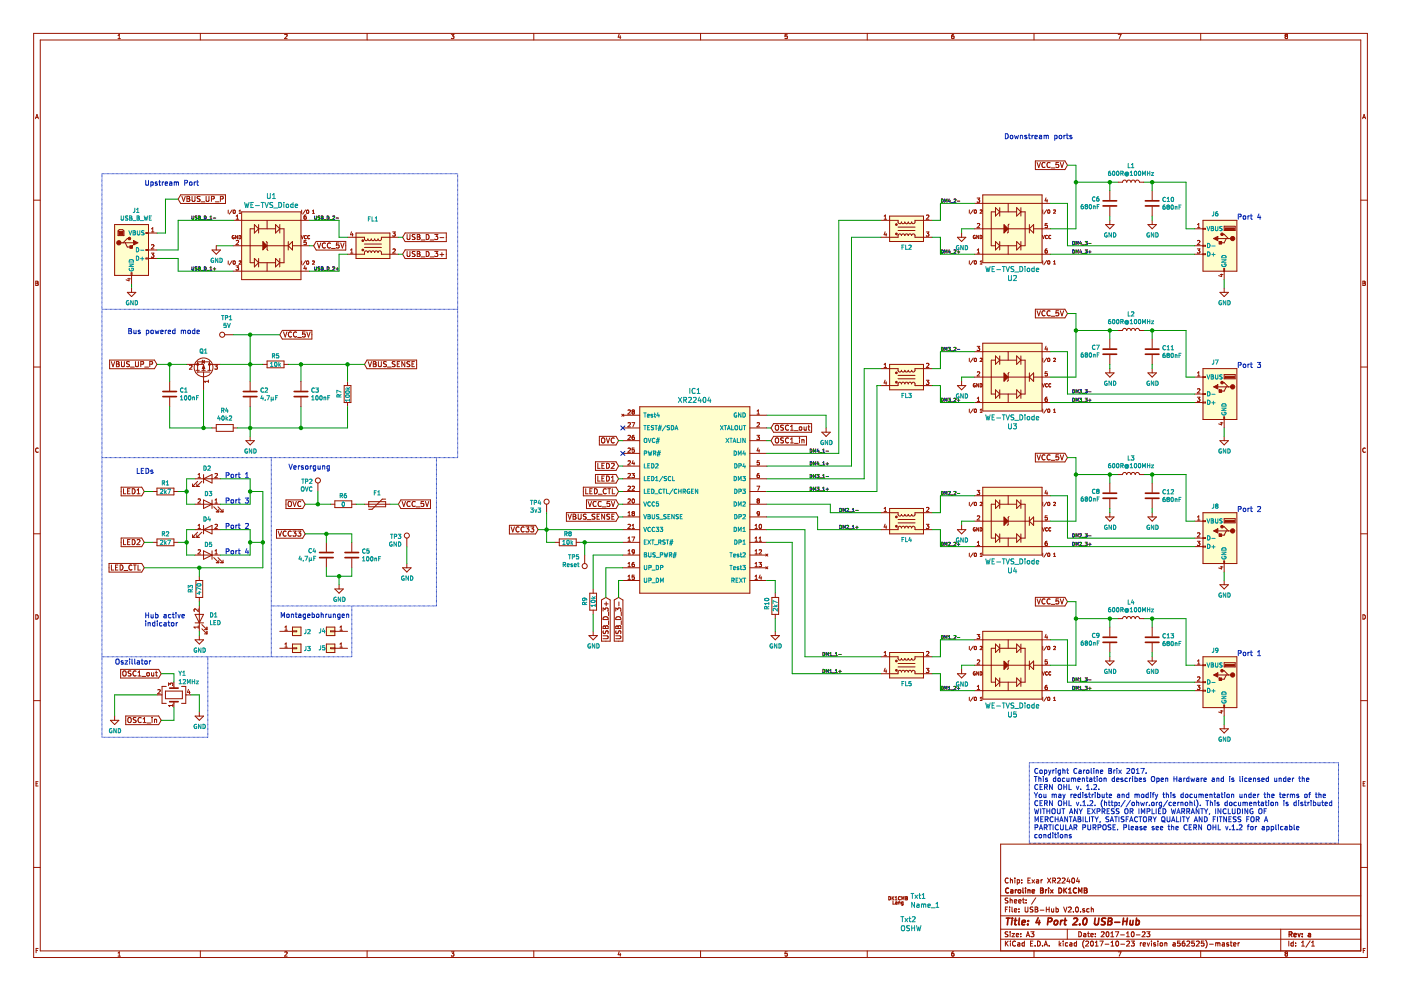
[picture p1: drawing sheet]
EESchema Schematic File Version 3
LIBS:power
LIBS:device
LIBS:transistors
LIBS:conn
LIBS:linear
LIBS:regul
LIBS:74xx
LIBS:cmos4000
LIBS:adc-dac
LIBS:memory
LIBS:xilinx
LIBS:microcontrollers
LIBS:dsp
LIBS:microchip
LIBS:analog_switches
LIBS:motorola
LIBS:texas
LIBS:intel
LIBS:audio
LIBS:interface
LIBS:digital-audio
LIBS:philips
LIBS:display
LIBS:cypress
LIBS:siliconi
LIBS:opto
LIBS:atmel
LIBS:contrib
LIBS:valves
LIBS:usb
LIBS:user_74
LIBS:user_arduino
LIBS:user_audio
LIBS:user_conn
LIBS:user_device
LIBS:user_display
LIBS:user_FM
LIBS:user_schalter
LIBS:user_text
LIBS:user_transformer
LIBS:USB-Hub V2.0-cache
EELAYER 26 0
EELAYER END
$Descr A3 16535 11693
encoding utf-8
Sheet 1 1
Title "4 Port 2.0 USB-Hub"
Date "2017-10-23"
Rev "a"
Comp "Caroline Brix DK1CMB"
Comment1 "Chip: Exar XR22404"
Comment2 ""
Comment3 ""
Comment4 ""
$EndDescr
Text GLabel 1850 4300 0    60   Input ~ 0
VBUS_UP_P
$Comp
L C C1
U 1 1
P 2000 4650
F 0 "C1" H 2115 4696 50  0000 L CNN
F 1 "100nF" H 2115 4605 50  0000 L CNN
F 2 "Resistors_SMD:R_0805_HandSoldering" H 2038 4500 50  0001 C CNN
F 3 "" H 2000 4650 50  0001 C CNN
	1    2000 4650
	1    0    0    -1  
$EndComp
$Comp
L C C2
U 1 1
P 2950 4650
F 0 "C2" H 3065 4696 50  0000 L CNN
F 1 "4,7µF" H 3065 4605 50  0000 L CNN
F 2 "Resistors_SMD:R_0805_HandSoldering" H 2988 4500 50  0001 C CNN
F 3 "" H 2950 4650 50  0001 C CNN
	1    2950 4650
	1    0    0    -1  
$EndComp
$Comp
L C C3
U 1 1
P 3550 4650
F 0 "C3" H 3665 4696 50  0000 L CNN
F 1 "100nF" H 3665 4605 50  0000 L CNN
F 2 "Resistors_SMD:R_0805_HandSoldering" H 3588 4500 50  0001 C CNN
F 3 "" H 3550 4650 50  0001 C CNN
	1    3550 4650
	1    0    0    -1  
$EndComp
$Comp
L R R7
U 1 1
P 4100 4650
F 0 "R7" V 4000 4600 50  0000 L CNN
F 1 "100k" V 4100 4550 50  0000 L CNN
F 2 "Resistors_SMD:R_0805_HandSoldering" V 4030 4650 50  0001 C CNN
F 3 "" H 4100 4650 50  0001 C CNN
	1    4100 4650
	1    0    0    -1  
$EndComp
$Comp
L R R4
U 1 1
P 2650 5050
F 0 "R4" V 2443 5050 50  0000 C CNN
F 1 "40k2" V 2534 5050 50  0000 C CNN
F 2 "Resistors_SMD:R_0805_HandSoldering" V 2580 5050 50  0001 C CNN
F 3 "" H 2650 5050 50  0001 C CNN
	1    2650 5050
	0    1    1    0   
$EndComp
$Comp
L R R5
U 1 1
P 3250 4300
F 0 "R5" V 3150 4300 50  0000 C CNN
F 1 "10k" V 3250 4300 50  0000 C CNN
F 2 "Resistors_SMD:R_0805_HandSoldering" V 3180 4300 50  0001 C CNN
F 3 "" H 3250 4300 50  0001 C CNN
	1    3250 4300
	0    1    1    0   
$EndComp
Text GLabel 4300 4300 2    60   Input ~ 0
VBUS_SENSE
Text GLabel 3300 3950 2    60   Input ~ 0
VCC_5V
$Comp
L Test_Point TP1
U 1 1
P 2750 3950
F 0 "TP1" V 2945 4024 50  0000 C CNN
F 1 "5V" V 2854 4024 50  0000 C CNN
F 2 "Connectors_TestPoints:Test_Point_Pad_d3.0mm" H 2950 3950 50  0001 C CNN
F 3 "" H 2950 3950 50  0001 C CNN
	1    2750 3950
	0    -1   -1   0   
$EndComp
$Comp
L GND #PWR01
U 1 1
P 2950 5150
F 0 "#PWR01" H 2950 4900 50  0001 C CNN
F 1 "GND" H 2955 4977 50  0000 C CNN
F 2 "" H 2950 5150 50  0001 C CNN
F 3 "" H 2950 5150 50  0001 C CNN
	1    2950 5150
	1    0    0    -1  
$EndComp
$Comp
L NTR2101P Q1
U 1 1
P 2400 4400
F 0 "Q1" V 2652 4400 50  0000 C CNN
F 1 "NTR2101P" V 2652 4400 50  0001 C CNN
F 2 "TO_SOT_Packages_SMD:SOT-23" H 2600 4325 50  0001 L CIN
F 3 "" H 2400 4400 50  0001 L CNN
	1    2400 4400
	0    1    -1   0   
$EndComp
Wire Wire Line
	1850 4300 2200 4300
Wire Wire Line
	2000 4500 2000 4300
Connection ~ 2000 4300
Wire Wire Line
	2000 4800 2000 5050
Wire Wire Line
	2000 5050 2500 5050
Wire Wire Line
	2400 5050 2400 4600
Connection ~ 2400 5050
Wire Wire Line
	2600 4300 3100 4300
Wire Wire Line
	2950 3950 2950 4500
Wire Wire Line
	2750 3950 3300 3950
Connection ~ 2950 3950
Wire Wire Line
	2800 5050 4100 5050
Wire Wire Line
	2950 4800 2950 5150
Connection ~ 2950 4300
Wire Wire Line
	3400 4300 4300 4300
Wire Wire Line
	3550 4300 3550 4500
Wire Wire Line
	3550 5050 3550 4800
Connection ~ 2950 5050
Wire Wire Line
	4100 4300 4100 4500
Connection ~ 3550 4300
Wire Wire Line
	4100 5050 4100 4800
Connection ~ 3550 5050
Connection ~ 4100 4300
Text Notes 1500 3950 0    60   ~ 0
Bus powered mode
Wire Notes Line
	5400 2050 5400 5400
Wire Notes Line
	5400 5400 1200 5400
Wire Notes Line
	1200 2050 1200 8700
$Comp
L LED D4
U 1 1
P 2450 6250
F 0 "D4" H 2441 6375 50  0000 C CNN
F 1 "LED" H 2441 6375 50  0001 C CNN
F 2 "user_SMD:LED_0805_HandSoldering" H 2450 6250 50  0001 C CNN
F 3 "" H 2450 6250 50  0001 C CNN
	1    2450 6250
	1    0    0    -1  
$EndComp
$Comp
L LED D5
U 1 1
P 2450 6550
F 0 "D5" H 2442 6675 50  0000 C CNN
F 1 "LED" H 2442 6675 50  0001 C CNN
F 2 "user_SMD:LED_0805_HandSoldering" H 2450 6550 50  0001 C CNN
F 3 "" H 2450 6550 50  0001 C CNN
	1    2450 6550
	-1   0    0    -1  
$EndComp
$Comp
L LED D2
U 1 1
P 2450 5650
F 0 "D2" H 2441 5775 50  0000 C CNN
F 1 "LED" H 2441 5775 50  0001 C CNN
F 2 "user_SMD:LED_0805_HandSoldering" H 2450 5650 50  0001 C CNN
F 3 "" H 2450 5650 50  0001 C CNN
	1    2450 5650
	1    0    0    -1  
$EndComp
$Comp
L LED D3
U 1 1
P 2450 5950
F 0 "D3" H 2442 6075 50  0000 C CNN
F 1 "LED" H 2442 6075 50  0001 C CNN
F 2 "user_SMD:LED_0805_HandSoldering" H 2450 5950 50  0001 C CNN
F 3 "" H 2450 5950 50  0001 C CNN
	1    2450 5950
	-1   0    0    -1  
$EndComp
$Comp
L R R1
U 1 1
P 1950 5800
F 0 "R1" V 1850 5800 50  0000 C CNN
F 1 "2k7" V 1950 5800 50  0000 C CNN
F 2 "Resistors_SMD:R_0805_HandSoldering" V 1880 5800 50  0001 C CNN
F 3 "" H 1950 5800 50  0001 C CNN
	1    1950 5800
	0    1    1    0   
$EndComp
$Comp
L R R2
U 1 1
P 1950 6400
F 0 "R2" V 1850 6400 50  0000 C CNN
F 1 "2k7" V 1950 6400 50  0000 C CNN
F 2 "Resistors_SMD:R_0805_HandSoldering" V 1880 6400 50  0001 C CNN
F 3 "" H 1950 6400 50  0001 C CNN
	1    1950 6400
	0    1    1    0   
$EndComp
$Comp
L R R3
U 1 1
P 2350 6950
F 0 "R3" V 2450 7000 50  0000 R CNN
F 1 "470" V 2350 6950 50  0000 C CNN
F 2 "Resistors_SMD:R_0805_HandSoldering" V 2280 6950 50  0001 C CNN
F 3 "" H 2350 6950 50  0001 C CNN
	1    2350 6950
	-1   0    0    1   
$EndComp
$Comp
L LED D1
U 1 1
P 2350 7300
F 0 "D1" V 2388 7183 50  0000 R CNN
F 1 "LED" V 2297 7183 50  0000 R CNN
F 2 "user_SMD:LED_0805_HandSoldering" H 2350 7300 50  0001 C CNN
F 3 "" H 2350 7300 50  0001 C CNN
	1    2350 7300
	0    -1   -1   0   
$EndComp
$Comp
L GND #PWR02
U 1 1
P 2350 7500
F 0 "#PWR02" H 2350 7250 50  0001 C CNN
F 1 "GND" H 2355 7327 50  0000 C CNN
F 2 "" H 2350 7500 50  0001 C CNN
F 3 "" H 2350 7500 50  0001 C CNN
	1    2350 7500
	1    0    0    -1  
$EndComp
Text GLabel 1700 5800 0    60   Input ~ 0
LED1
Text GLabel 1700 6400 0    60   Input ~ 0
LED2
Text GLabel 1700 6700 0    60   Input ~ 0
LED_CTL
Wire Wire Line
	1700 5800 1800 5800
Wire Wire Line
	1700 6400 1800 6400
Wire Wire Line
	2300 5650 2200 5650
Wire Wire Line
	2200 5650 2200 5950
Wire Wire Line
	2200 5800 2100 5800
Wire Wire Line
	2200 5950 2300 5950
Connection ~ 2200 5800
Wire Wire Line
	2300 6250 2200 6250
Wire Wire Line
	2200 6250 2200 6550
Wire Wire Line
	2200 6400 2100 6400
Wire Wire Line
	2200 6550 2300 6550
Connection ~ 2200 6400
Text Notes 2650 5650 0    60   ~ 0
Port 1
Text Notes 2650 5950 0    60   ~ 0
Port 3\n
Text Notes 2650 6250 0    60   ~ 0
Port 2
Text Notes 2650 6550 0    60   ~ 0
Port 4
Wire Wire Line
	2600 5650 2950 5650
Wire Wire Line
	2950 5650 2950 5950
Wire Wire Line
	2950 5950 2600 5950
Wire Wire Line
	2600 6250 2950 6250
Wire Wire Line
	2950 6250 2950 6550
Wire Wire Line
	2950 6550 2600 6550
Wire Wire Line
	2950 5800 3100 5800
Wire Wire Line
	3100 5800 3100 6700
Wire Wire Line
	3100 6400 2950 6400
Connection ~ 2950 6400
Connection ~ 2950 5800
Wire Wire Line
	3100 6700 1700 6700
Connection ~ 3100 6400
Wire Wire Line
	2350 6800 2350 6700
Connection ~ 2350 6700
Wire Wire Line
	2350 7100 2350 7150
Wire Wire Line
	2350 7500 2350 7450
Text Notes 1600 5600 0    60   ~ 0
LEDs
Wire Notes Line
	3200 5400 3200 7750
Wire Notes Line
	1200 7750 4150 7750
Text Notes 1700 7400 0    60   ~ 0
Hub active \nindicator
$Comp
L Crystal_GND24 Y1
U 1 1
P 2050 8200
F 0 "Y1" V 2300 8150 50  0000 R CNN
F 1 "12MHz" V 2200 8150 50  0000 R CNN
F 2 "Crystals:Crystal_SMD_3225-4pin_3.2x2.5mm_HandSoldering" H 2050 8200 50  0001 C CNN
F 3 "" H 2050 8200 50  0001 C CNN
	1    2050 8200
	0    -1   -1   0   
$EndComp
Text GLabel 1900 7950 0    60   Input ~ 0
OSC1_out
Text GLabel 1900 8500 0    60   Input ~ 0
OSC1_in
$Comp
L GND #PWR03
U 1 1
P 1350 8450
F 0 "#PWR03" H 1350 8200 50  0001 C CNN
F 1 "GND" H 1355 8277 50  0000 C CNN
F 2 "" H 1350 8450 50  0001 C CNN
F 3 "" H 1350 8450 50  0001 C CNN
	1    1350 8450
	1    0    0    -1  
$EndComp
$Comp
L GND #PWR04
U 1 1
P 2350 8400
F 0 "#PWR04" H 2350 8150 50  0001 C CNN
F 1 "GND" H 2355 8227 50  0000 C CNN
F 2 "" H 2350 8400 50  0001 C CNN
F 3 "" H 2350 8400 50  0001 C CNN
	1    2350 8400
	1    0    0    -1  
$EndComp
Wire Wire Line
	1900 7950 2050 7950
Wire Wire Line
	2050 7950 2050 8050
Wire Wire Line
	2050 8350 2050 8500
Wire Wire Line
	2050 8500 1900 8500
Wire Wire Line
	2250 8200 2350 8200
Wire Wire Line
	2350 8200 2350 8400
Wire Wire Line
	1850 8200 1350 8200
Wire Wire Line
	1350 8200 1350 8450
Text Notes 1350 7850 0    60   ~ 0
Oszillator
Wire Notes Line
	2450 7750 2450 8700
Wire Notes Line
	2450 8700 1200 8700
$Comp
L XR22404 IC1
U 1 1
P 8850 7000
F 0 "IC1" H 9500 9387 60  0000 C CNN
F 1 "XR22404" H 9500 9281 60  0000 C CNN
F 2 "user_USB:XR22404" H 8850 7000 60  0001 C CNN
F 3 "" H 8850 7000 60  0001 C CNN
	1    8850 7000
	-1   0    0    -1  
$EndComp
Text GLabel 7150 7050 3    60   Input ~ 0
USB_D_3+
Text GLabel 7300 7050 3    60   Input ~ 0
USB_D_3-
Wire Wire Line
	7350 6850 7300 6850
Wire Wire Line
	7300 6850 7300 7050
Wire Wire Line
	7150 7050 7150 6700
Wire Wire Line
	7150 6700 7350 6700
Text GLabel 7300 5200 0    60   Input ~ 0
OVC
Text GLabel 7300 5500 0    60   Input ~ 0
LED2
Text GLabel 7300 5650 0    60   Input ~ 0
LED1
Text GLabel 7300 5800 0    60   Input ~ 0
LED_CTL
NoConn ~ 7350 5350
Text GLabel 7300 5950 0    60   Input ~ 0
VCC_5V
Wire Wire Line
	7300 5500 7350 5500
Wire Wire Line
	7300 5650 7350 5650
Wire Wire Line
	7300 5800 7350 5800
Wire Wire Line
	7300 5950 7350 5950
Wire Wire Line
	7300 5200 7350 5200
NoConn ~ 7350 5050
$Comp
L R R9
U 1 1
P 7000 7100
F 0 "R9" V 6900 7050 50  0000 L CNN
F 1 "10k" V 7000 7100 50  0000 C CNN
F 2 "Resistors_SMD:R_0805_HandSoldering" V 6930 7100 50  0001 C CNN
F 3 "" H 7000 7100 50  0001 C CNN
	1    7000 7100
	1    0    0    -1  
$EndComp
$Comp
L GND #PWR05
U 1 1
P 7000 7450
F 0 "#PWR05" H 7000 7200 50  0001 C CNN
F 1 "GND" H 7005 7277 50  0000 C CNN
F 2 "" H 7000 7450 50  0001 C CNN
F 3 "" H 7000 7450 50  0001 C CNN
	1    7000 7450
	1    0    0    -1  
$EndComp
Wire Wire Line
	7350 6550 7000 6550
Wire Wire Line
	7000 6550 7000 6950
Wire Wire Line
	7000 7250 7000 7450
Text GLabel 7300 6100 0    60   Input ~ 0
VBUS_SENSE
Wire Wire Line
	7300 6100 7350 6100
Text GLabel 6350 6250 0    60   Input ~ 0
VCC33
Wire Wire Line
	6350 6250 7350 6250
$Comp
L Test_Point TP4
U 1 1
P 6450 6050
F 0 "TP4" H 6507 6170 50  0000 L CNN
F 1 "3v3" H 6507 6079 50  0000 L CNN
F 2 "Connectors_TestPoints:Test_Point_Pad_d3.0mm" H 6650 6050 50  0001 C CNN
F 3 "" H 6650 6050 50  0001 C CNN
	1    6450 6050
	-1   0    0    -1  
$EndComp
Wire Wire Line
	6450 6050 6450 6400
Connection ~ 6450 6250
$Comp
L R R8
U 1 1
P 6700 6400
F 0 "R8" V 6600 6350 50  0000 L CNN
F 1 "10k" V 6700 6400 50  0000 C CNN
F 2 "Resistors_SMD:R_0805_HandSoldering" V 6630 6400 50  0001 C CNN
F 3 "" H 6700 6400 50  0001 C CNN
	1    6700 6400
	0    1    1    0   
$EndComp
Wire Wire Line
	6850 6400 7350 6400
Wire Wire Line
	6450 6400 6550 6400
$Comp
L Test_Point TP5
U 1 1
P 6900 6550
F 0 "TP5" H 6843 6577 50  0000 R CNN
F 1 "Reset" H 6843 6668 50  0000 R CNN
F 2 "Connectors_TestPoints:Test_Point_Pad_d3.0mm" H 7100 6550 50  0001 C CNN
F 3 "" H 7100 6550 50  0001 C CNN
	1    6900 6550
	1    0    0    1   
$EndComp
Wire Wire Line
	6900 6550 6900 6400
Connection ~ 6900 6400
$Comp
L R R10
U 1 1
P 9150 7150
F 0 "R10" V 9050 7100 50  0000 L CNN
F 1 "2k7" V 9150 7150 50  0000 C CNN
F 2 "Resistors_SMD:R_0805_HandSoldering" V 9080 7150 50  0001 C CNN
F 3 "" H 9150 7150 50  0001 C CNN
	1    9150 7150
	1    0    0    -1  
$EndComp
$Comp
L GND #PWR06
U 1 1
P 9150 7450
F 0 "#PWR06" H 9150 7200 50  0001 C CNN
F 1 "GND" H 9155 7277 50  0000 C CNN
F 2 "" H 9150 7450 50  0001 C CNN
F 3 "" H 9150 7450 50  0001 C CNN
	1    9150 7450
	1    0    0    -1  
$EndComp
Wire Wire Line
	9150 7300 9150 7450
Wire Wire Line
	9150 7000 9150 6850
Wire Wire Line
	9150 6850 9050 6850
Text GLabel 3600 5950 0    60   Input ~ 0
OVC
Text GLabel 3600 6300 0    60   Input ~ 0
VCC33
$Comp
L GND #PWR07
U 1 1
P 4000 6900
F 0 "#PWR07" H 4000 6650 50  0001 C CNN
F 1 "GND" H 4005 6727 50  0000 C CNN
F 2 "" H 4000 6900 50  0001 C CNN
F 3 "" H 4000 6900 50  0001 C CNN
	1    4000 6900
	1    0    0    -1  
$EndComp
Text GLabel 4700 5950 2    60   Input ~ 0
VCC_5V
$Comp
L Test_Point TP2
U 1 1
P 3750 5800
F 0 "TP2" H 3807 5920 50  0000 L CNN
F 1 "OVC" H 3807 5829 50  0000 L CNN
F 2 "Connectors_TestPoints:Test_Point_Pad_d3.0mm" H 3950 5800 50  0001 C CNN
F 3 "" H 3950 5800 50  0001 C CNN
	1    3750 5800
	-1   0    0    -1  
$EndComp
$Comp
L R R6
U 1 1
P 4050 5950
F 0 "R6" V 3950 5950 50  0000 C CNN
F 1 "0" V 4050 5950 50  0000 C CNN
F 2 "Resistors_SMD:R_0805_HandSoldering" V 3980 5950 50  0001 C CNN
F 3 "" H 4050 5950 50  0001 C CNN
	1    4050 5950
	0    1    1    0   
$EndComp
$Comp
L Polyfuse F1
U 1 1
P 4450 5950
F 0 "F1" V 4317 5950 50  0000 C CNN
F 1 "Polyfuse" V 4316 5950 50  0001 C CNN
F 2 "Resistors_SMD:R_1206_HandSoldering" H 4500 5750 50  0001 L CNN
F 3 "" H 4450 5950 50  0001 C CNN
	1    4450 5950
	0    1    1    0   
$EndComp
Wire Wire Line
	4600 5950 4700 5950
Wire Wire Line
	4200 5950 4300 5950
Wire Wire Line
	3600 5950 3900 5950
Wire Wire Line
	3750 5800 3750 5950
Connection ~ 3750 5950
$Comp
L C C4
U 1 1
P 3850 6550
F 0 "C4" H 3735 6504 50  0000 R CNN
F 1 "4,7µF" H 3735 6595 50  0000 R CNN
F 2 "Resistors_SMD:R_0805_HandSoldering" H 3888 6400 50  0001 C CNN
F 3 "" H 3850 6550 50  0001 C CNN
	1    3850 6550
	1    0    0    1   
$EndComp
$Comp
L C C5
U 1 1
P 4150 6550
F 0 "C5" H 4265 6596 50  0000 L CNN
F 1 "100nF" H 4265 6505 50  0000 L CNN
F 2 "Resistors_SMD:R_0805_HandSoldering" H 4188 6400 50  0001 C CNN
F 3 "" H 4150 6550 50  0001 C CNN
	1    4150 6550
	1    0    0    -1  
$EndComp
Wire Wire Line
	3600 6300 4150 6300
Wire Wire Line
	4150 6300 4150 6400
Wire Wire Line
	3850 6400 3850 6300
Connection ~ 3850 6300
Wire Wire Line
	3850 6800 4150 6800
Wire Wire Line
	4000 6900 4000 6800
Connection ~ 4000 6800
Wire Wire Line
	3850 6800 3850 6700
Wire Wire Line
	4150 6800 4150 6700
Text Notes 3400 5550 0    60   ~ 0
Versorgung
Wire Notes Line
	5150 5400 5150 7150
Wire Notes Line
	5150 7150 3200 7150
$Comp
L Test_Point TP3
U 1 1
P 4800 6450
F 0 "TP3" H 4858 6570 50  0000 L CNN
F 1 "GND" H 4858 6479 50  0000 L CNN
F 2 "Connectors_TestPoints:Test_Point_Pad_d3.0mm" H 5000 6450 50  0001 C CNN
F 3 "" H 5000 6450 50  0001 C CNN
	1    4800 6450
	-1   0    0    -1  
$EndComp
$Comp
L GND #PWR08
U 1 1
P 4800 6650
F 0 "#PWR08" H 4800 6400 50  0001 C CNN
F 1 "GND" H 4805 6477 50  0000 C CNN
F 2 "" H 4800 6650 50  0001 C CNN
F 3 "" H 4800 6650 50  0001 C CNN
	1    4800 6650
	1    0    0    -1  
$EndComp
Wire Wire Line
	4800 6450 4800 6650
Text GLabel 9100 5050 2    60   Input ~ 0
OSC1_out
Text GLabel 9100 5200 2    60   Input ~ 0
OSC1_in
Wire Wire Line
	9050 5050 9100 5050
Wire Wire Line
	9050 5200 9100 5200
$Comp
L GND #PWR09
U 1 1
P 9750 5050
F 0 "#PWR09" H 9750 4800 50  0001 C CNN
F 1 "GND" H 9755 4877 50  0000 C CNN
F 2 "" H 9750 5050 50  0001 C CNN
F 3 "" H 9750 5050 50  0001 C CNN
	1    9750 5050
	1    0    0    -1  
$EndComp
Wire Wire Line
	9050 4900 9750 4900
Wire Wire Line
	9750 4900 9750 5050
$Comp
L EMI_Common_Mode_Line_Filter FL1
U 1 1
P 4400 2900
F 0 "FL1" H 4400 3215 50  0000 C CNN
F 1 "EMI_Common_Mode_Line_Filter" H 4400 3124 50  0001 C CNN
F 2 "user_USB:WE-CNSW" V 4400 2940 50  0001 C CNN
F 3 "" V 4400 2940 50  0000 C CNN
	1    4400 2900
	1    0    0    -1  
$EndComp
$Comp
L EMI_Common_Mode_Line_Filter FL2
U 1 1
P 10700 2700
F 0 "FL2" H 10700 2923 50  0000 C CNN
F 1 "EMI_Common_Mode_Line_Filter" H 10700 2924 50  0001 C CNN
F 2 "user_USB:WE-CNSW" V 10700 2740 50  0001 C CNN
F 3 "" V 10700 2740 50  0000 C CNN
	1    10700 2700
	1    0    0    1   
$EndComp
$Comp
L USB_A_shielded J6
U 1 1
P 14400 2900
F 0 "J6" H 14456 3276 50  0000 C CNN
F 1 "USB_A_shielded" H 14456 3276 50  0001 C CNN
F 2 "user_USB:USB_A_shielded_WE" H 14550 2850 50  0001 C CNN
F 3 "" H 14550 2850 50  0001 C CNN
	1    14400 2900
	-1   0    0    -1  
$EndComp
$Comp
L WE-TVS_Diode U2
U 1 1
P 11900 2700
F 0 "U2" V 11313 2750 60  0000 C CNN
F 1 "WE-TVS_Diode" V 11419 2750 60  0000 C CNN
F 2 "user_housing:SOT23-6L" H 11900 2700 60  0001 C CNN
F 3 "" H 11900 2700 60  0001 C CNN
	1    11900 2700
	0    1    -1   0   
$EndComp
$Comp
L WE-TVS_Diode U1
U 1 1
P 3150 2900
F 0 "U1" V 2563 2950 60  0000 C CNN
F 1 "WE-TVS_Diode" V 2669 2950 60  0000 C CNN
F 2 "user_housing:SOT23-6L" H 3150 2900 60  0001 C CNN
F 3 "" H 3150 2900 60  0001 C CNN
	1    3150 2900
	0    1    1    0   
$EndComp
$Comp
L C C10
U 1 1
P 13600 2400
F 0 "C10" H 13715 2446 50  0000 L CNN
F 1 "680nF" H 13715 2355 50  0000 L CNN
F 2 "Resistors_SMD:R_0805_HandSoldering" H 13638 2250 50  0001 C CNN
F 3 "" H 13600 2400 50  0001 C CNN
	1    13600 2400
	1    0    0    -1  
$EndComp
$Comp
L GND #PWR010
U 1 1
P 13600 2600
F 0 "#PWR010" H 13600 2350 50  0001 C CNN
F 1 "GND" H 13605 2427 50  0000 C CNN
F 2 "" H 13600 2600 50  0001 C CNN
F 3 "" H 13600 2600 50  0001 C CNN
	1    13600 2600
	1    0    0    -1  
$EndComp
Wire Wire Line
	11000 2600 11100 2600
Wire Wire Line
	11100 2600 11100 2400
Wire Wire Line
	11100 2400 11500 2400
Wire Wire Line
	11000 2800 11100 2800
Wire Wire Line
	11100 2800 11100 3000
Wire Wire Line
	11100 3000 11500 3000
Wire Wire Line
	11500 2700 11350 2700
Wire Wire Line
	11350 2700 11350 2750
$Comp
L GND #PWR011
U 1 1
P 11350 2750
F 0 "#PWR011" H 11350 2500 50  0001 C CNN
F 1 "GND" H 11355 2577 50  0000 C CNN
F 2 "" H 11350 2750 50  0001 C CNN
F 3 "" H 11350 2750 50  0001 C CNN
	1    11350 2750
	1    0    0    -1  
$EndComp
Wire Wire Line
	14100 2900 12600 2900
Wire Wire Line
	12600 2900 12600 2400
Wire Wire Line
	12600 2400 12400 2400
Wire Wire Line
	12400 3000 14100 3000
$Comp
L GND #PWR012
U 1 1
P 14450 3400
F 0 "#PWR012" H 14450 3150 50  0001 C CNN
F 1 "GND" H 14455 3227 50  0000 C CNN
F 2 "" H 14450 3400 50  0001 C CNN
F 3 "" H 14450 3400 50  0001 C CNN
	1    14450 3400
	1    0    0    -1  
$EndComp
Wire Wire Line
	14450 3300 14450 3400
$Comp
L C C6
U 1 1
P 13100 2400
F 0 "C6" H 12986 2354 50  0000 R CNN
F 1 "680nF" H 12986 2445 50  0000 R CNN
F 2 "Resistors_SMD:R_0805_HandSoldering" H 13138 2250 50  0001 C CNN
F 3 "" H 13100 2400 50  0001 C CNN
	1    13100 2400
	1    0    0    1   
$EndComp
$Comp
L GND #PWR013
U 1 1
P 13100 2600
F 0 "#PWR013" H 13100 2350 50  0001 C CNN
F 1 "GND" H 13105 2427 50  0000 C CNN
F 2 "" H 13100 2600 50  0001 C CNN
F 3 "" H 13100 2600 50  0001 C CNN
	1    13100 2600
	1    0    0    -1  
$EndComp
Wire Wire Line
	13600 2550 13600 2600
Wire Wire Line
	13100 2550 13100 2600
Wire Wire Line
	14100 2700 14000 2700
Wire Wire Line
	14000 2700 14000 2150
Wire Wire Line
	14000 2150 13500 2150
Wire Wire Line
	13600 2250 13600 2150
Connection ~ 13600 2150
Wire Wire Line
	12700 2150 13200 2150
Wire Wire Line
	13100 2150 13100 2250
Wire Wire Line
	12700 1950 12700 2700
Wire Wire Line
	12700 2700 12400 2700
Connection ~ 13100 2150
$Comp
L L L1
U 1 1
P 13350 2150
F 0 "L1" V 13540 2150 50  0000 C CNN
F 1 "600R@100MHz" V 13449 2150 50  0000 C CNN
F 2 "Resistors_SMD:R_0805_HandSoldering" H 13350 2150 50  0001 C CNN
F 3 "" H 13350 2150 50  0001 C CNN
	1    13350 2150
	0    -1   -1   0   
$EndComp
Wire Wire Line
	9900 2600 10400 2600
Wire Wire Line
	10050 2800 10400 2800
Text GLabel 12600 1950 0    60   Input ~ 0
VCC_5V
Wire Wire Line
	12700 1950 12600 1950
Connection ~ 12700 2150
$Comp
L EMI_Common_Mode_Line_Filter FL3
U 1 1
P 10700 4450
F 0 "FL3" H 10700 4673 50  0000 C CNN
F 1 "EMI_Common_Mode_Line_Filter" H 10700 4674 50  0001 C CNN
F 2 "user_USB:WE-CNSW" V 10700 4490 50  0001 C CNN
F 3 "" V 10700 4490 50  0000 C CNN
	1    10700 4450
	1    0    0    1   
$EndComp
$Comp
L USB_A_shielded J7
U 1 1
P 14400 4650
F 0 "J7" H 14456 5026 50  0000 C CNN
F 1 "USB_A_shielded" H 14456 5026 50  0001 C CNN
F 2 "user_USB:USB_A_shielded_WE" H 14550 4600 50  0001 C CNN
F 3 "" H 14550 4600 50  0001 C CNN
	1    14400 4650
	-1   0    0    -1  
$EndComp
$Comp
L WE-TVS_Diode U3
U 1 1
P 11900 4450
F 0 "U3" V 11313 4500 60  0000 C CNN
F 1 "WE-TVS_Diode" V 11419 4500 60  0000 C CNN
F 2 "user_housing:SOT23-6L" H 11900 4450 60  0001 C CNN
F 3 "" H 11900 4450 60  0001 C CNN
	1    11900 4450
	0    1    -1   0   
$EndComp
$Comp
L C C11
U 1 1
P 13600 4150
F 0 "C11" H 13715 4196 50  0000 L CNN
F 1 "680nF" H 13715 4105 50  0000 L CNN
F 2 "Resistors_SMD:R_0805_HandSoldering" H 13638 4000 50  0001 C CNN
F 3 "" H 13600 4150 50  0001 C CNN
	1    13600 4150
	1    0    0    -1  
$EndComp
$Comp
L GND #PWR014
U 1 1
P 13600 4350
F 0 "#PWR014" H 13600 4100 50  0001 C CNN
F 1 "GND" H 13605 4177 50  0000 C CNN
F 2 "" H 13600 4350 50  0001 C CNN
F 3 "" H 13600 4350 50  0001 C CNN
	1    13600 4350
	1    0    0    -1  
$EndComp
Wire Wire Line
	11000 4350 11100 4350
Wire Wire Line
	11100 4350 11100 4150
Wire Wire Line
	11100 4150 11500 4150
Wire Wire Line
	11000 4550 11100 4550
Wire Wire Line
	11100 4550 11100 4750
Wire Wire Line
	11100 4750 11500 4750
Wire Wire Line
	11500 4450 11350 4450
Wire Wire Line
	11350 4450 11350 4500
$Comp
L GND #PWR015
U 1 1
P 11350 4500
F 0 "#PWR015" H 11350 4250 50  0001 C CNN
F 1 "GND" H 11355 4327 50  0000 C CNN
F 2 "" H 11350 4500 50  0001 C CNN
F 3 "" H 11350 4500 50  0001 C CNN
	1    11350 4500
	1    0    0    -1  
$EndComp
Wire Wire Line
	14100 4650 12600 4650
Wire Wire Line
	12600 4650 12600 4150
Wire Wire Line
	12600 4150 12400 4150
Wire Wire Line
	12400 4750 14100 4750
$Comp
L GND #PWR016
U 1 1
P 14450 5150
F 0 "#PWR016" H 14450 4900 50  0001 C CNN
F 1 "GND" H 14455 4977 50  0000 C CNN
F 2 "" H 14450 5150 50  0001 C CNN
F 3 "" H 14450 5150 50  0001 C CNN
	1    14450 5150
	1    0    0    -1  
$EndComp
Wire Wire Line
	14450 5050 14450 5150
$Comp
L C C7
U 1 1
P 13100 4150
F 0 "C7" H 12986 4104 50  0000 R CNN
F 1 "680nF" H 12986 4195 50  0000 R CNN
F 2 "Resistors_SMD:R_0805_HandSoldering" H 13138 4000 50  0001 C CNN
F 3 "" H 13100 4150 50  0001 C CNN
	1    13100 4150
	1    0    0    1   
$EndComp
$Comp
L GND #PWR017
U 1 1
P 13100 4350
F 0 "#PWR017" H 13100 4100 50  0001 C CNN
F 1 "GND" H 13105 4177 50  0000 C CNN
F 2 "" H 13100 4350 50  0001 C CNN
F 3 "" H 13100 4350 50  0001 C CNN
	1    13100 4350
	1    0    0    -1  
$EndComp
Wire Wire Line
	13600 4300 13600 4350
Wire Wire Line
	13100 4300 13100 4350
Wire Wire Line
	14100 4450 14000 4450
Wire Wire Line
	14000 4450 14000 3900
Wire Wire Line
	14000 3900 13500 3900
Wire Wire Line
	13600 4000 13600 3900
Connection ~ 13600 3900
Wire Wire Line
	12700 3900 13200 3900
Wire Wire Line
	13100 3900 13100 4000
Wire Wire Line
	12700 3700 12700 4450
Wire Wire Line
	12700 4450 12400 4450
Connection ~ 13100 3900
$Comp
L L L2
U 1 1
P 13350 3900
F 0 "L2" V 13540 3900 50  0000 C CNN
F 1 "600R@100MHz" V 13449 3900 50  0000 C CNN
F 2 "Resistors_SMD:R_0805_HandSoldering" H 13350 3900 50  0001 C CNN
F 3 "" H 13350 3900 50  0001 C CNN
	1    13350 3900
	0    -1   -1   0   
$EndComp
Wire Wire Line
	10200 4350 10400 4350
Wire Wire Line
	10400 4550 10350 4550
Text GLabel 12600 3700 0    60   Input ~ 0
VCC_5V
Wire Wire Line
	12700 3700 12600 3700
Connection ~ 12700 3900
$Comp
L EMI_Common_Mode_Line_Filter FL4
U 1 1
P 10700 6150
F 0 "FL4" H 10700 6373 50  0000 C CNN
F 1 "EMI_Common_Mode_Line_Filter" H 10700 6374 50  0001 C CNN
F 2 "user_USB:WE-CNSW" V 10700 6190 50  0001 C CNN
F 3 "" V 10700 6190 50  0000 C CNN
	1    10700 6150
	1    0    0    1   
$EndComp
$Comp
L USB_A_shielded J8
U 1 1
P 14400 6350
F 0 "J8" H 14456 6726 50  0000 C CNN
F 1 "USB_A_shielded" H 14456 6726 50  0001 C CNN
F 2 "user_USB:USB_A_shielded_WE" H 14550 6300 50  0001 C CNN
F 3 "" H 14550 6300 50  0001 C CNN
	1    14400 6350
	-1   0    0    -1  
$EndComp
$Comp
L WE-TVS_Diode U4
U 1 1
P 11900 6150
F 0 "U4" V 11313 6200 60  0000 C CNN
F 1 "WE-TVS_Diode" V 11419 6200 60  0000 C CNN
F 2 "user_housing:SOT23-6L" H 11900 6150 60  0001 C CNN
F 3 "" H 11900 6150 60  0001 C CNN
	1    11900 6150
	0    1    -1   0   
$EndComp
$Comp
L C C12
U 1 1
P 13600 5850
F 0 "C12" H 13715 5896 50  0000 L CNN
F 1 "680nF" H 13715 5805 50  0000 L CNN
F 2 "Resistors_SMD:R_0805_HandSoldering" H 13638 5700 50  0001 C CNN
F 3 "" H 13600 5850 50  0001 C CNN
	1    13600 5850
	1    0    0    -1  
$EndComp
$Comp
L GND #PWR018
U 1 1
P 13600 6050
F 0 "#PWR018" H 13600 5800 50  0001 C CNN
F 1 "GND" H 13605 5877 50  0000 C CNN
F 2 "" H 13600 6050 50  0001 C CNN
F 3 "" H 13600 6050 50  0001 C CNN
	1    13600 6050
	1    0    0    -1  
$EndComp
Wire Wire Line
	11000 6050 11100 6050
Wire Wire Line
	11100 6050 11100 5850
Wire Wire Line
	11100 5850 11500 5850
Wire Wire Line
	11000 6250 11100 6250
Wire Wire Line
	11100 6250 11100 6450
Wire Wire Line
	11100 6450 11500 6450
Wire Wire Line
	11500 6150 11350 6150
Wire Wire Line
	11350 6150 11350 6200
$Comp
L GND #PWR019
U 1 1
P 11350 6200
F 0 "#PWR019" H 11350 5950 50  0001 C CNN
F 1 "GND" H 11355 6027 50  0000 C CNN
F 2 "" H 11350 6200 50  0001 C CNN
F 3 "" H 11350 6200 50  0001 C CNN
	1    11350 6200
	1    0    0    -1  
$EndComp
Wire Wire Line
	14100 6350 12600 6350
Wire Wire Line
	12600 6350 12600 5850
Wire Wire Line
	12600 5850 12400 5850
Wire Wire Line
	12400 6450 14100 6450
$Comp
L GND #PWR020
U 1 1
P 14450 6850
F 0 "#PWR020" H 14450 6600 50  0001 C CNN
F 1 "GND" H 14455 6677 50  0000 C CNN
F 2 "" H 14450 6850 50  0001 C CNN
F 3 "" H 14450 6850 50  0001 C CNN
	1    14450 6850
	1    0    0    -1  
$EndComp
Wire Wire Line
	14450 6750 14450 6850
$Comp
L C C8
U 1 1
P 13100 5850
F 0 "C8" H 12986 5804 50  0000 R CNN
F 1 "680nF" H 12986 5895 50  0000 R CNN
F 2 "Resistors_SMD:R_0805_HandSoldering" H 13138 5700 50  0001 C CNN
F 3 "" H 13100 5850 50  0001 C CNN
	1    13100 5850
	1    0    0    1   
$EndComp
$Comp
L GND #PWR021
U 1 1
P 13100 6050
F 0 "#PWR021" H 13100 5800 50  0001 C CNN
F 1 "GND" H 13105 5877 50  0000 C CNN
F 2 "" H 13100 6050 50  0001 C CNN
F 3 "" H 13100 6050 50  0001 C CNN
	1    13100 6050
	1    0    0    -1  
$EndComp
Wire Wire Line
	13600 6000 13600 6050
Wire Wire Line
	13100 6000 13100 6050
Wire Wire Line
	14100 6150 14000 6150
Wire Wire Line
	14000 6150 14000 5600
Wire Wire Line
	14000 5600 13500 5600
Wire Wire Line
	13600 5700 13600 5600
Connection ~ 13600 5600
Wire Wire Line
	12700 5600 13200 5600
Wire Wire Line
	13100 5600 13100 5700
Wire Wire Line
	12700 5400 12700 6150
Wire Wire Line
	12700 6150 12400 6150
Connection ~ 13100 5600
$Comp
L L L3
U 1 1
P 13350 5600
F 0 "L3" V 13540 5600 50  0000 C CNN
F 1 "600R@100MHz" V 13449 5600 50  0000 C CNN
F 2 "Resistors_SMD:R_0805_HandSoldering" H 13350 5600 50  0001 C CNN
F 3 "" H 13350 5600 50  0001 C CNN
	1    13350 5600
	0    -1   -1   0   
$EndComp
Wire Wire Line
	9800 6050 10400 6050
Wire Wire Line
	9650 6250 10400 6250
Text GLabel 12600 5400 0    60   Input ~ 0
VCC_5V
Wire Wire Line
	12700 5400 12600 5400
Connection ~ 12700 5600
$Comp
L EMI_Common_Mode_Line_Filter FL5
U 1 1
P 10700 7850
F 0 "FL5" H 10700 8073 50  0000 C CNN
F 1 "EMI_Common_Mode_Line_Filter" H 10700 8074 50  0001 C CNN
F 2 "user_USB:WE-CNSW" V 10700 7890 50  0001 C CNN
F 3 "" V 10700 7890 50  0000 C CNN
	1    10700 7850
	1    0    0    1   
$EndComp
$Comp
L USB_A_shielded J9
U 1 1
P 14400 8050
F 0 "J9" H 14456 8426 50  0000 C CNN
F 1 "USB_A_shielded" H 14456 8426 50  0001 C CNN
F 2 "user_USB:USB_A_shielded_WE" H 14550 8000 50  0001 C CNN
F 3 "" H 14550 8000 50  0001 C CNN
	1    14400 8050
	-1   0    0    -1  
$EndComp
$Comp
L WE-TVS_Diode U5
U 1 1
P 11900 7850
F 0 "U5" V 11313 7900 60  0000 C CNN
F 1 "WE-TVS_Diode" V 11419 7900 60  0000 C CNN
F 2 "user_housing:SOT23-6L" H 11900 7850 60  0001 C CNN
F 3 "" H 11900 7850 60  0001 C CNN
	1    11900 7850
	0    1    -1   0   
$EndComp
$Comp
L C C13
U 1 1
P 13600 7550
F 0 "C13" H 13715 7596 50  0000 L CNN
F 1 "680nF" H 13715 7505 50  0000 L CNN
F 2 "Resistors_SMD:R_0805_HandSoldering" H 13638 7400 50  0001 C CNN
F 3 "" H 13600 7550 50  0001 C CNN
	1    13600 7550
	1    0    0    -1  
$EndComp
$Comp
L GND #PWR022
U 1 1
P 13600 7750
F 0 "#PWR022" H 13600 7500 50  0001 C CNN
F 1 "GND" H 13605 7577 50  0000 C CNN
F 2 "" H 13600 7750 50  0001 C CNN
F 3 "" H 13600 7750 50  0001 C CNN
	1    13600 7750
	1    0    0    -1  
$EndComp
Wire Wire Line
	11000 7750 11100 7750
Wire Wire Line
	11100 7750 11100 7550
Wire Wire Line
	11100 7550 11500 7550
Wire Wire Line
	11000 7950 11100 7950
Wire Wire Line
	11100 7950 11100 8150
Wire Wire Line
	11100 8150 11500 8150
Wire Wire Line
	11500 7850 11350 7850
Wire Wire Line
	11350 7850 11350 7900
$Comp
L GND #PWR023
U 1 1
P 11350 7900
F 0 "#PWR023" H 11350 7650 50  0001 C CNN
F 1 "GND" H 11355 7727 50  0000 C CNN
F 2 "" H 11350 7900 50  0001 C CNN
F 3 "" H 11350 7900 50  0001 C CNN
	1    11350 7900
	1    0    0    -1  
$EndComp
Wire Wire Line
	14100 8050 12600 8050
Wire Wire Line
	12600 8050 12600 7550
Wire Wire Line
	12600 7550 12400 7550
Wire Wire Line
	12400 8150 14100 8150
$Comp
L GND #PWR024
U 1 1
P 14450 8550
F 0 "#PWR024" H 14450 8300 50  0001 C CNN
F 1 "GND" H 14455 8377 50  0000 C CNN
F 2 "" H 14450 8550 50  0001 C CNN
F 3 "" H 14450 8550 50  0001 C CNN
	1    14450 8550
	1    0    0    -1  
$EndComp
Wire Wire Line
	14450 8450 14450 8550
$Comp
L C C9
U 1 1
P 13100 7550
F 0 "C9" H 12986 7504 50  0000 R CNN
F 1 "680nF" H 12986 7595 50  0000 R CNN
F 2 "Resistors_SMD:R_0805_HandSoldering" H 13138 7400 50  0001 C CNN
F 3 "" H 13100 7550 50  0001 C CNN
	1    13100 7550
	1    0    0    1   
$EndComp
$Comp
L GND #PWR025
U 1 1
P 13100 7750
F 0 "#PWR025" H 13100 7500 50  0001 C CNN
F 1 "GND" H 13105 7577 50  0000 C CNN
F 2 "" H 13100 7750 50  0001 C CNN
F 3 "" H 13100 7750 50  0001 C CNN
	1    13100 7750
	1    0    0    -1  
$EndComp
Wire Wire Line
	13600 7700 13600 7750
Wire Wire Line
	13100 7700 13100 7750
Wire Wire Line
	14100 7850 14000 7850
Wire Wire Line
	14000 7850 14000 7300
Wire Wire Line
	14000 7300 13500 7300
Wire Wire Line
	13600 7400 13600 7300
Connection ~ 13600 7300
Wire Wire Line
	12700 7300 13200 7300
Wire Wire Line
	13100 7300 13100 7400
Wire Wire Line
	12700 7100 12700 7850
Wire Wire Line
	12700 7850 12400 7850
Connection ~ 13100 7300
$Comp
L L L4
U 1 1
P 13350 7300
F 0 "L4" V 13540 7300 50  0000 C CNN
F 1 "600R@100MHz" V 13449 7300 50  0000 C CNN
F 2 "Resistors_SMD:R_0805_HandSoldering" H 13350 7300 50  0001 C CNN
F 3 "" H 13350 7300 50  0001 C CNN
	1    13350 7300
	0    -1   -1   0   
$EndComp
Wire Wire Line
	9500 7750 10400 7750
Wire Wire Line
	9350 7950 10400 7950
Text GLabel 12600 7100 0    60   Input ~ 0
VCC_5V
Wire Wire Line
	12700 7100 12600 7100
Connection ~ 12700 7300
Wire Wire Line
	9050 6400 9350 6400
Wire Wire Line
	9350 6400 9350 7950
Wire Wire Line
	9050 6250 9500 6250
Wire Wire Line
	9500 6250 9500 7750
Wire Wire Line
	9050 6100 9650 6100
Wire Wire Line
	9650 6100 9650 6250
Wire Wire Line
	9050 5950 9800 5950
Wire Wire Line
	9800 5950 9800 6050
Wire Wire Line
	9050 5800 10350 5800
Wire Wire Line
	10350 5800 10350 4550
Wire Wire Line
	10200 4350 10200 5650
Wire Wire Line
	10200 5650 9050 5650
Wire Wire Line
	9050 5500 10050 5500
Wire Wire Line
	10050 5500 10050 2800
Wire Wire Line
	9900 2600 9900 5350
Wire Wire Line
	9900 5350 9050 5350
Text Notes 11850 1650 0    60   ~ 0
Downstream ports\n
Text Notes 14600 2600 0    60   ~ 0
Port 4
Text Notes 14600 4350 0    60   ~ 0
Port 3
Text Notes 14600 6050 0    60   ~ 0
Port 2
Text Notes 14600 7750 0    60   ~ 0
Port 1
Text Label 9700 7750 0    39   ~ 0
DM1_1-
Text Label 9700 7950 0    39   ~ 0
DM1_1+
Text Label 11100 7550 0    39   ~ 0
DM1_2-
Text Label 11100 8150 0    39   ~ 0
DM1_2+
Text Label 12650 8050 0    39   ~ 0
DM1_3-
Text Label 12650 8150 0    39   ~ 0
DM1_3+
Text Label 12650 6350 0    39   ~ 0
DM2_3-
Text Label 12650 6450 0    39   ~ 0
DM2_3+
Text Label 11100 5850 0    39   ~ 0
DM2_2-
Text Label 11100 6450 0    39   ~ 0
DM2_2+
Text Label 9900 6050 0    39   ~ 0
DM2_1-
Text Label 9900 6250 0    39   ~ 0
DM2_1+
Text Label 9550 5650 0    39   ~ 0
DM3_1-
Text Label 9550 5350 0    39   ~ 0
DM4_1-
Text Label 9550 5800 0    39   ~ 0
DM3_1+
Text Label 9550 5500 0    39   ~ 0
DM4_1+
Text Label 11100 4150 0    39   ~ 0
DM3_2-
Text Label 11100 4750 0    39   ~ 0
DM3_2+
Text Label 12650 4650 0    39   ~ 0
DM3_3-
Text Label 12650 4750 0    39   ~ 0
DM3_3+
Text Label 12650 2900 0    39   ~ 0
DM4_3-
Text Label 12650 3000 0    39   ~ 0
DM4_3+
Text Label 11100 2400 0    39   ~ 0
DM4_2-
Text Label 11100 3000 0    39   ~ 0
DM4_2+
$Comp
L Conn_01x01 J2
U 1 1
P 3500 7450
F 0 "J2" H 3580 7446 50  0000 L CNN
F 1 "Conn_01x01" H 3580 7401 50  0001 L CNN
F 2 "Mounting_Holes:MountingHole_3.2mm_M3_Pad" H 3500 7450 50  0001 C CNN
F 3 "" H 3500 7450 50  0001 C CNN
	1    3500 7450
	1    0    0    -1  
$EndComp
$Comp
L Conn_01x01 J3
U 1 1
P 3500 7650
F 0 "J3" H 3580 7646 50  0000 L CNN
F 1 "Conn_01x01" H 3580 7601 50  0001 L CNN
F 2 "Mounting_Holes:MountingHole_3.2mm_M3_Pad" H 3500 7650 50  0001 C CNN
F 3 "" H 3500 7650 50  0001 C CNN
	1    3500 7650
	1    0    0    -1  
$EndComp
$Comp
L Conn_01x01 J4
U 1 1
P 3900 7450
F 0 "J4" H 4000 7450 50  0000 C CNN
F 1 "Conn_01x01" H 3980 7401 50  0001 L CNN
F 2 "Mounting_Holes:MountingHole_3.2mm_M3_Pad" H 3900 7450 50  0001 C CNN
F 3 "" H 3900 7450 50  0001 C CNN
	1    3900 7450
	-1   0    0    1   
$EndComp
$Comp
L Conn_01x01 J5
U 1 1
P 3900 7650
F 0 "J5" H 4000 7650 50  0000 C CNN
F 1 "Conn_01x01" H 3980 7601 50  0001 L CNN
F 2 "Mounting_Holes:MountingHole_3.2mm_M3_Pad" H 3900 7650 50  0001 C CNN
F 3 "" H 3900 7650 50  0001 C CNN
	1    3900 7650
	-1   0    0    1   
$EndComp
Text Notes 3300 7300 0    59   ~ 0
Montagebohrungen\n
Wire Notes Line
	4150 7750 4150 7150
$Comp
L USB_B_WE J1
U 1 1
P 1550 2950
F 0 "J1" H 1605 3417 50  0000 C CNN
F 1 "USB_B_WE" H 1605 3326 50  0000 C CNN
F 2 "user_USB:USB_B_THT_WE" H 1700 2900 50  0001 C CNN
F 3 "" H 1700 2900 50  0001 C CNN
	1    1550 2950
	1    0    0    -1  
$EndComp
Wire Wire Line
	1850 2950 2100 2950
Wire Wire Line
	2100 2950 2100 2600
Wire Wire Line
	2100 2600 2750 2600
Wire Wire Line
	1850 3050 2100 3050
Wire Wire Line
	2100 3050 2100 3200
Wire Wire Line
	2100 3200 2750 3200
Wire Wire Line
	2550 2900 2750 2900
Text GLabel 2100 2350 2    60   Input ~ 0
VBUS_UP_P
Wire Wire Line
	2100 2350 1950 2350
Wire Wire Line
	1550 3350 1550 3400
$Comp
L GND #PWR026
U 1 1
P 1550 3400
F 0 "#PWR026" H 1550 3150 50  0001 C CNN
F 1 "GND" H 1555 3227 50  0000 C CNN
F 2 "" H 1550 3400 50  0001 C CNN
F 3 "" H 1550 3400 50  0001 C CNN
	1    1550 3400
	1    0    0    -1  
$EndComp
Wire Wire Line
	3650 2600 4000 2600
Wire Wire Line
	4000 2600 4000 2800
Wire Wire Line
	4000 2800 4100 2800
Wire Wire Line
	3650 3200 4000 3200
Wire Wire Line
	4000 3200 4000 3000
Wire Wire Line
	4000 3000 4100 3000
$Comp
L GND #PWR027
U 1 1
P 2550 2900
F 0 "#PWR027" H 2550 2650 50  0001 C CNN
F 1 "GND" H 2555 2727 50  0000 C CNN
F 2 "" H 2550 2900 50  0001 C CNN
F 3 "" H 2550 2900 50  0001 C CNN
	1    2550 2900
	1    0    0    -1  
$EndComp
Wire Wire Line
	3650 2900 3700 2900
Text GLabel 4750 2800 2    60   Input ~ 0
USB_D_3-
Text GLabel 4750 3000 2    60   Input ~ 0
USB_D_3+
Wire Wire Line
	4700 2800 4750 2800
Wire Wire Line
	4700 3000 4750 3000
Text GLabel 3700 2900 2    60   Input ~ 0
VCC_5V
Wire Wire Line
	1850 2750 1950 2750
Wire Wire Line
	1950 2750 1950 2350
Text Notes 1700 2200 0    59   ~ 0
Upstream Port
Wire Notes Line
	1200 2050 5400 2050
Wire Notes Line
	5400 3650 1200 3650
Text Label 2250 3200 0    39   ~ 0
USB_D_1+
Text Label 2250 2600 0    39   ~ 0
USB_D_1-
Text Label 3700 2600 0    39   ~ 0
USB_D_2-
Text Label 3700 3200 0    39   ~ 0
USB_D_2+
Text Notes 12200 9900 0    59   ~ 0
Copyright Caroline Brix 2017.\nThis documentation describes Open Hardware and is licensed under the\nCERN OHL v. 1.2.\nYou may redistribute and modify this documentation under the terms of the\nCERN OHL v.1.2. (http://ohwr.org/cernohl). This documentation is distributed\nWITHOUT ANY EXPRESS OR IMPLIED WARRANTY, INCLUDING OF\nMERCHANTABILITY, SATISFACTORY QUALITY AND FITNESS FOR A\nPARTICULAR PURPOSE. Please see the CERN OHL v.1.2 for applicable\nconditions
Wire Notes Line
	12150 9000 15800 9000
Wire Notes Line
	15800 9000 15800 9950
Wire Notes Line
	15800 9950 12150 9950
Wire Notes Line
	12150 9950 12150 9000
$Comp
L Name_1 Txt1
U 1 1
P 10600 10650
F 0 "Txt1" H 10744 10727 59  0000 L CNN
F 1 "Name_1" H 10744 10622 59  0000 L CNN
F 2 "user_text:Name_Lang" H 10600 10650 59  0001 C CNN
F 3 "" H 10600 10650 59  0001 C CNN
	1    10600 10650
	1    0    0    -1  
$EndComp
$Comp
L OSHW Txt2
U 1 1
P 10600 10900
F 0 "Txt2" H 10625 10953 60  0000 L CNN
F 1 "OSHW" H 10625 10847 60  0000 L CNN
F 2 "Symbols:OSHW-Logo2_7.3x6mm_SilkScreen" H 10600 10900 60  0001 C CNN
F 3 "" H 10600 10900 60  0001 C CNN
	1    10600 10900
	1    0    0    -1  
$EndComp
$EndSCHEMATC
